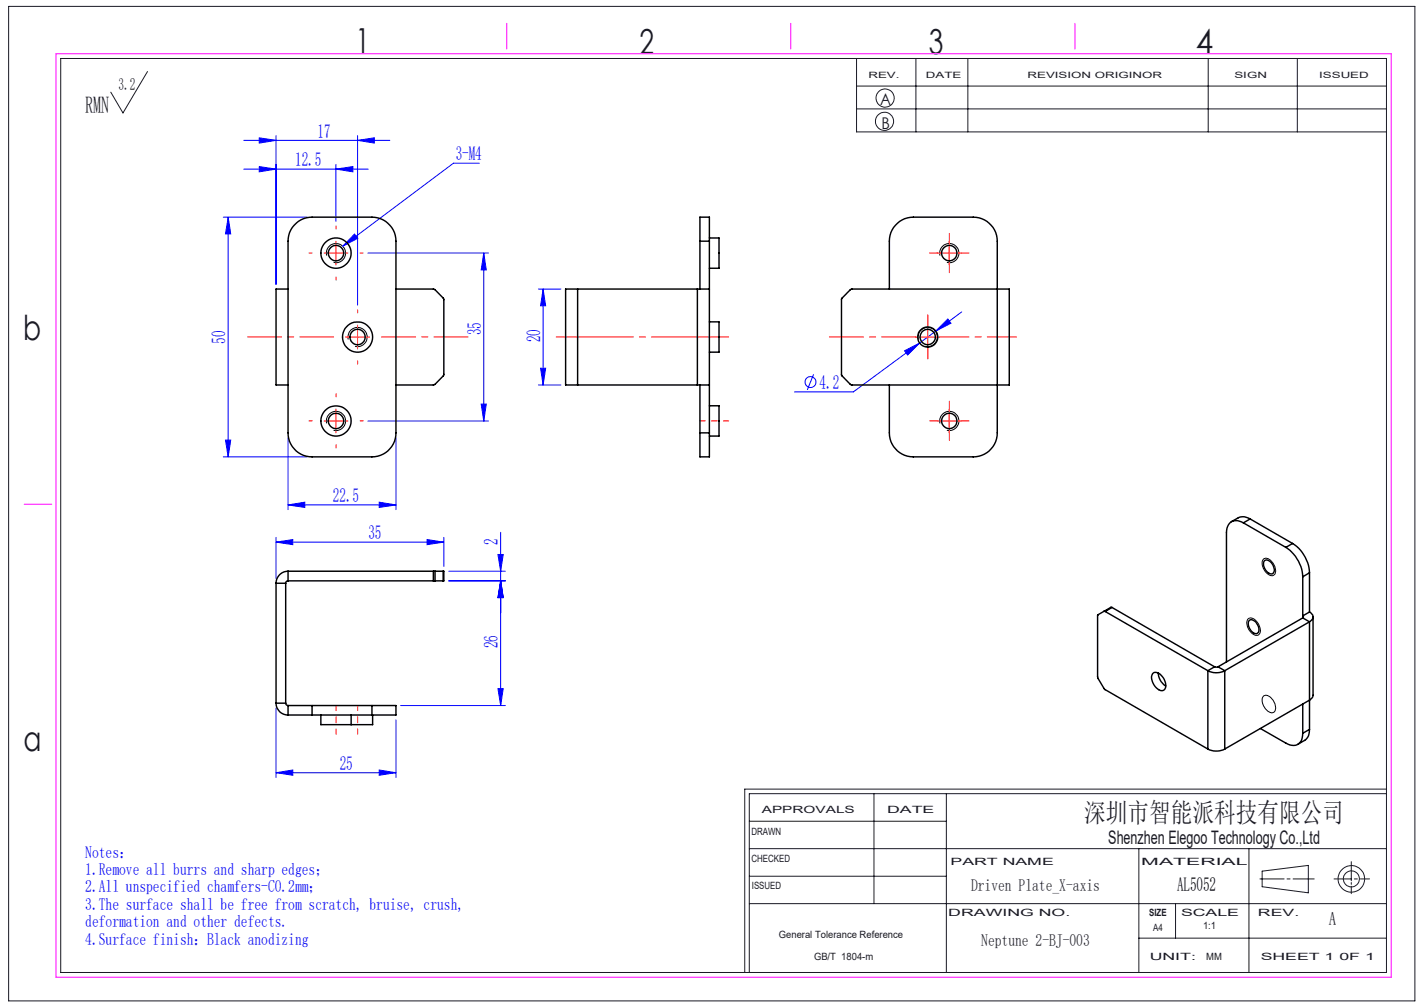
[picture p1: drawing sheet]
<svg xmlns="http://www.w3.org/2000/svg" width="297mm" height="210mm" viewBox="0 0 297 210" stroke-linecap="round" stroke-linejoin="round" font-family="sans-serif">
<g fill="none" stroke="#00f" stroke-width=".21">
<path d="M50.8 35.3h26M50.8 29.3h30.5M54.1 34.7l3.5 .6-3.5 .5zM54.1 28.7l3.5 .6-3.5 .5zM57.6 28.3v31M70.1 35.3l3.5-.6v1.1zM70.1 34.3v11.8M74.6 29.3l3.5-.6v1.1zM74.6 28.3v35.3M100 34h-5.4l-23.1 17.4M46.6 45.3h17.5M47.6 45.3l.5 3.5h-1.1z"/>
<path d="M47.6 45.3v50M73.9 48.8l.7 .9-3.1 1.7zM76.7 52.8h25.2M100.9 52.8l.5 3.5h-1zM100.9 52.8v35M112.3 60.3h4.7M112.7 76.8h1.1l-.5 3.5zM113.3 60.3l.5 3.5h-1.1zM113.3 60.3v20M169.7 78.1l-1.3 3.2M188.7 73.2l3.1-1.7-2.5 2.5zM191.8 71.5l-13.8 10.2h-12.3"/>
<path d="M197.7 66.5l.6 .9-3.1 1.6zM200.6 65l-8.8 6.5M46.6 95.3h17.5M47 91.8h1.1l-.5 3.5zM60.1 91.3v15M76.7 87.8h25.2M82.6 91.3v15M100.4 84.3h1l-.5 3.5zM112.3 80.3h4.7M57.6 113.1l3.5-.6v1.1zM57.6 112.1v8.5M57.6 113.1h35"/>
<path d="M60.1 105.3l3.5-.6v1.1zM60.1 105.3h22.5M79.1 104.7l3.5 .6-3.5 .5zM89.1 112.5l3.5 .6-3.5 .5zM92.6 112.1v6M93.6 119.1h11.8M103.9 115.6h1.1l-.6 3.5zM104.4 111v36.1M93.6 121.1h11.8M104.4 121.1l.6 3.5h-1.1zM57.6 147.6v14.5M82.6 150.1v12"/>
<path d="M83.6 147.1h21.8M103.9 143.6h1.1l-.6 3.5zM57.6 161.1l3.5-.5v1.1zM57.6 161.1h25M79.1 160.6l3.5 .5-3.5 .6z"/>
<circle cx="169" cy="79.7" r="1.14"/>
</g>
<g fill="none" stroke="#191924" stroke-width=".21">
<path d="M1.8 1.3h293.3v207.4h-293.3zM12.7 12.2h276.5v190.6h-276.5zM30.8 14.9l-5.2 8.7-2.5-4.4M178.6 12.2v15.3h110.6M178.6 17.9h110.6M191 12.2v15.3M201.9 12.2v15.3M252 12.2v15.3M270.6 12.2v15.3M178.6 22.7h110.6M156.3 177h132.9M156.3 171.3h41.1"/>
<path d="M182.3 165.5v22.9M197.4 165.5v37.3M237.5 177v25.8M260.5 177v25.8M281.8 179.7v4M289.2 165.5h-132.9v37.3M289.2 164.6h-133.9v38.2M156.3 188.4h132.9M156.3 182.7h41.1M237.5 195.6h51.7M245.2 188.4v7.2M262.8 183.3h5"/>
<path d="M263.2 181.7l9.7-1.2v5.7l-9.7-1.3zM268.4 183.3h.7M269.7 183.3h4.4M278.2 183.3h3.6M281.8 184v.4M281.8 184.8v1.6M282.5 183.3h.6M283.7 183.3h1.9"/>
<circle cx="184.5" cy="25.3" r="1.9"/>
<circle cx="184.6" cy="20.4" r="1.89"/>
<circle cx="281.9" cy="183.3" r="1.68"/>
<circle cx="281.9" cy="183.3" r="2.77"/>
</g>
<path d="M68.2 53.3a2 2 0 0 1 1.7-2.5 2 2 0 0 1 2.2 2.1 2 2 0 0 1-2.5 1.8M196.1 53.3a1.99 1.99 0 0 1 1.7-2.5 1.99 1.99 0 0 1 2.2 2.2 1.99 1.99 0 0 1-2.5 1.7M72.6 70.8a2 2 0 0 1 1.8-2.5 2 2 0 0 1 2.2 2.1 2 2 0 0 1-2.6 1.8M191.6 70.8a2 2 0 0 1 1.7-2.5 2 2 0 0 1 2.2 2.1 2 2 0 0 1-2.5 1.8M68.2 88.3a1.99 1.99 0 0 1 1.7-2.5 1.99 1.99 0 0 1 2.2 2.2 1.99 1.99 0 0 1-2.5 1.7M196.1 88.3a1.98 1.98 0 0 1 1.7-2.5 1.98 1.98 0 0 1 2.2 2.2 1.98 1.98 0 0 1-2.5 1.7M263.5 116.6a1.75 1.75 0 0 1 2.2 1.3 1.38 1.38 0 0 1-.4 2.2 2.62 2.62 0 0 1-1.8-3.4zM260.4 129a2.11 2.11 0 0 1 2.4 1.9 1.02 1.02 0 0 1 0 1.1 1.02 1.02 0 0 1-1 .5 2.73 2.73 0 0 1-1.6-3.4zM263.5 145.2a1.75 1.75 0 0 1 2.2 1.3 1.38 1.38 0 0 1-.4 2.2 2.62 2.62 0 0 1-1.8-3.4z" fill="none" stroke="#000" stroke-width=".21"/>
<path d="M152 87.8h-6M70.1 153.1v-6M74.6 153.1v-6" fill="none" stroke="#f00" stroke-width=".21" stroke-dasharray="30.5 1.3 1.3 1.3" stroke-dashoffset="29.4"/>
<path d="M152 70.3h-36" fill="none" stroke="#f00" stroke-width=".21" stroke-dasharray="30.5 1.3 1.3 1.3" stroke-dashoffset="14.4"/>
<path d="M11.7 11.2h278.5v192.6h-278.5zM105.7 4.9v5.3M164.9 4.9v5.3M224.2 4.9v5.3M5 105.2h5.8" fill="none" stroke="#f0f" stroke-width=".21"/>
<g fill="none" stroke="#f00" stroke-width=".21" stroke-dasharray="30.5 1.3 1.3 1.3">
<path d="M65.1 52.8h-.7M70.1 47.8v-.7M70.1 57.8v.6M75.1 52.8h.6M195.5 52.8h-1.6M198 50.3v-1.6M198 55.3v1.6M200.5 52.8h1.6M74.6 65.3v-.7M74.6 75.3v.6M193.5 67.8v-2.1M193.5 72.8v2.1"/>
<path d="M65.1 87.8h-.7M70.1 82.8v-.7M70.1 92.8v.6M75.1 87.8h.6M195.5 87.8h-1.6M198 85.3v-1.6M198 90.3v1.6M200.5 87.8h1.6"/>
</g>
<path d="M69.6 70.3h-17.9M79.6 70.3h18M191 70.3h-18" fill="none" stroke="#f00" stroke-width=".21" stroke-dasharray="30.5 1.3 1.3 1.3" stroke-dashoffset="23.4"/>
<path d="M196 70.3h16" fill="none" stroke="#f00" stroke-width=".21" stroke-dasharray="30.5 1.3 1.3 1.3" stroke-dashoffset="24.4"/>
<path d="M67.6 52.8h5M70.1 50.3v5M195.5 52.8h5M198 50.3v5M72.1 70.3h5M74.6 67.8v5M191 70.3h5M193.5 67.8v5M67.6 87.8h5M70.1 85.3v5M195.5 87.8h5M198 85.3v5" fill="none" stroke="#f00" stroke-width=".21"/>
<g fill="#00f">
<path d="M73.9 48.8l.7 .9-3.1 1.7z"/>
<path d="M195.2 69l3.1-1.6-.6-.9zM188.7 73.2l.6 .8 2.5-2.5zM60.1 105.3l3.5-.6v1.1zM79.1 104.7l3.5 .6-3.5 .5z"/>
<path d="M104.4 121.1l.6 3.5h-1.1zM103.9 143.6h1.1l-.6 3.5zM103.9 115.6h1.1l-.6 3.5zM104.4 121.1l.6 3.5h-1.1z"/>
<path d="M47.6 45.3l.5 3.5h-1.1zM47 91.8h1.1l-.5 3.5zM100.9 52.8l.5 3.5h-1zM100.4 84.3h1l-.5 3.5z"/>
<path d="M113.3 60.3l.5 3.5h-1.1zM112.7 76.8h1.1l-.5 3.5z"/>
<path d="M57.6 161.1l3.5-.5v1.1zM79.1 160.6l3.5 .5-3.5 .6zM57.6 113.1l3.5-.6v1.1zM89.1 112.5l3.5 .6-3.5 .5z"/>
<path d="M54.1 34.7l3.5 .6-3.5 .5zM70.1 35.3l3.5-.6v1.1zM54.1 28.7l3.5 .6-3.5 .5zM74.6 29.3l3.5-.6v1.1z"/>
</g>
<g fill="none" stroke="#000" stroke-width=".3">
<path d="M61.8 46.6a4.7 4.7 0 0 1 3.3-1.3h12.5a5 5 0 0 1 5 5v40a5 5 0 0 1-5 5h-12.5a5 5 0 0 1-5-5v-40.6a4.8 4.8 0 0 1 1.7-3.1zM146 50.3v-5h2v5M146 50.3v10M146 50.3h2M148 49.6h2v6.3h-2M148 50.3v40M60.1 60.3h-2.5v20h2.5M82.6 60.3h7.9l2.1 2.1-.1 15.9-2 2h-7.9M120.5 60.3h-2.5v20h2.5M120.5 60.3h25M120.5 60.3v20M145.5 60.3h2.5"/>
<path d="M145.5 60.3v20M148 67.1h2v6.3h-2M177.4 60.4l33.1-.1v20l-33.1-.1-1.9-2v-15.8zM185.5 60.3v-10a5 5 0 0 1 5-5h12.5a5 5 0 0 1 5 5v40a5 5 0 0 1-5 5h-12.5a5 5 0 0 1-5-5v-10M120.5 80.3h25M145.5 80.3h2.5M146 90.3v5h2v-5M146 90.3h2M146 80.3v10M148 84.6h2v6.3h-2M60.1 119.1a2.51 2.51 0 0 0-2.5 2.5M60.1 119.1v2"/>
<path d="M60.1 119.1h30.3M90.4 119.1h.3M90.4 119.1v2M90.7 119.1h1.7M90.7 119.1v2M92.4 119.1h.2v2h-.2M92.4 119.1v2M259.3 109a2.09 2.09 0 0 0-3.4 1.2l-.1 27.8M259.3 109l8.9 5.2M260.7 108.2l-1.2-.4h-.8l-1.9 1M260.7 108.2l-1.4 .8M260.7 108.2l8.9 5.1"/>
<path d="M263.7 117a1.11 1.11 0 0 1 1.6 .6 1.44 1.44 0 0 1 0 2.1 2.04 2.04 0 0 1-1.6-2.7zM268.2 114.2a8 8 0 0 1 3.5 6.1M269.6 113.3a7.8 7.8 0 0 1 3.5 6.1M269.6 113.3l-1.4 .9M273.1 119.4v8.2M273.1 119.4l-1.4 .9M57.6 121.6v25M57.6 121.6h2M59.6 121.6v25M60.1 121.1l-.4 .2-.1 .3M60.1 121.1h30.3M90.4 121.1h.3"/>
<path d="M90.7 121.1h1.7M230.3 127.5l-1.4 .9v12.8l1.4 2.4 21.6 12.6M230.3 127.5h.2M230.5 127.5l21.4 12.4M231.9 126.7l-.2-.1-1.4 .9M231.9 126.7l-1.4 .8M231.9 126.7l21.4 12.4M251.9 139.9a3.8 3.8 0 0 0 3.5 0M251.9 139.9v16.3M253.3 139.1h.7M253.3 139.1l-1.4 .8M254 139.1l1.4 .8"/>
<path d="M255.4 139.9v16.3M260.5 129.5a1.18 1.18 0 0 1 1.8 .8 1.11 1.11 0 0 1-.4 1.8 2.12 2.12 0 0 1-1.4-2.6zM271.7 128.9l-17.7 10.2M271.7 128.9l1.4 .8M271.7 120.3v8.6M273.1 127.6a1.07 1.07 0 0 1 .8 1 1.07 1.07 0 0 1-.8 1.1M273.1 127.6l-1.4 .8 .2 .2-.2 .3M273.1 129.7l-17.7 10.2M273.1 129.7v22.4M273.9 128.6l-.1 16.7-.7 .7-17.7 10.2M57.6 146.6a2.51 2.51 0 0 0 2.5 2.5M57.6 146.6h2"/>
<path d="M59.6 146.6l.1 .4 .4 .1M60.1 147.1h5M60.1 149.1h5M60.1 147.1v2M65.1 147.1v2M65.1 147.1h12.5M65.1 149.1h12.5M66.9 149.1v2h6.3M73.2 149.1v2M77.6 147.1h5v2h-5M77.6 147.1v2M77.7 149.1v2h-4.5"/>
<path d="M240.5 140.4a1.46 1.46 0 0 1 1.9 .7 2.06 2.06 0 0 1 .3 2.9 2.35 2.35 0 0 1-2.5-2.2v-.7zM241.6 140.4a3.3 3.3 0 0 0 1.5 2.6M251.9 156.2a3.8 3.8 0 0 0 3.5 0M262.9 151.9l5.3 3.1a2.14 2.14 0 0 0 2.5 .2 2.14 2.14 0 0 0 1-2.3M271.7 146.8v6.1M273.1 152.1l-.2 1.3-.4 .7-1.8 1.1M273.1 152.1l-1.4 .8"/>
<circle cx="70.1" cy="52.8" r="3.2"/>
<circle cx="70.1" cy="52.8" r="1.6"/>
<circle cx="198" cy="52.8" r="1.6"/>
<circle cx="74.6" cy="70.3" r="3.2"/>
<circle cx="74.6" cy="70.3" r="1.6"/>
<circle cx="193.5" cy="70.3" r="2.1"/>
<circle cx="193.5" cy="70.3" r="1.59"/>
<circle cx="70.1" cy="87.8" r="3.2"/>
<circle cx="70.1" cy="87.8" r="1.6"/>
<circle cx="198" cy="87.8" r="1.6"/>
</g>
<g font-size="7.2" fill="#191924">
<text x="74.1" y="11">1</text>
<text x="133.4" y="11.2">2</text>
<text x="193.7" y="11.3">3</text>
<text x="249.4" y="11.3">4</text>
<text x="4.8" y="70.9">b</text>
<text x="4.9" y="156.5">a</text>
</g>
<text font-size="5.6" fill="#191924" x="226.2" y="171.5">深圳市智能派科技有限公司</text>
<text font-size="4.9" fill="#191924" x="17.8" y="23.5">RMN</text>
<g font-size="4.1" fill="#00f">
<text x="66.2" y="28.7">17</text>
<text x="61.6" y="34.7">12.5</text>
<text x="95.1" y="33.4">3-M4</text>
<text x="47" y="71.7" transform="rotate(-90 47 71.7)">50</text>
<text x="100.3" y="69.9" transform="rotate(-90 100.3 69.9)">35</text>
<text x="112.7" y="71.4" transform="rotate(-90 112.7 71.4)">20</text>
<text x="170.9" y="81.1">4.2</text>
<text x="69.4" y="104.7">22.5</text>
<text x="76.8" y="112.5">35</text>
<text x="103.9" y="113.7" transform="rotate(-90 103.9 113.7)">2</text>
<text x="103.9" y="135.2" transform="rotate(-90 103.9 135.2)">26</text>
<text x="70.9" y="160.5">25</text>
</g>
<text font-size="4.1" x="245.5" y="185.9">AL5052</text>
<g font-size="3.9" fill="#191924">
<text x="231.2" y="176">Shenzhen Elegoo Technology Co.,Ltd</text>
<text x="277.2" y="193">A</text>
</g>
<g font-size="3.5" fill="#191924">
<text x="24.7" y="18.7">3.2</text>
<text x="202.5" y="185.9">Driven Plate_X-axis</text>
<text x="204.7" y="197.2">Neptune 2-BJ-003</text>
</g>
<g font-size="3.5" fill="#00f">
<text x="17.8" y="178.8">Notes：</text>
<text x="17.8" y="182.5">1.Remove all burrs and sharp edges；</text>
<text x="17.8" y="186.1">2.All unspecified chamfers-C0.2mm；</text>
<text x="17.8" y="189.7">3.The surface shall be free from scratch, bruise, crush,</text>
<text x="17.8" y="193.4">deformation and other defects.</text>
<text x="17.8" y="197">4.Surface finish：Black anodizing</text>
</g>
<g font-size="3.4" fill="#191924">
<text x="183.6" y="22">A</text>
<text x="183.8" y="27">B</text>
</g>
<g font-size="2.1" fill="#191924">
<text x="158.9" y="169.5">APPROVALS</text>
<text x="185" y="169.5">DATE</text>
<text x="156.7" y="174.2">DRAWN</text>
<text x="156.7" y="179.7">CHECKED</text>
<text x="156.8" y="185.4">ISSUED</text>
<text x="198.2" y="180.4">PART NAME</text>
<text x="238" y="180.4">MATERIAL</text>
<text x="197.8" y="191">DRAWING NO.</text>
<text x="239.7" y="191">SIZE</text>
<text x="246.3" y="191">SCALE</text>
<text x="262.4" y="191">REV.</text>
<text x="162.4" y="195.6">General Tolerance Reference</text>
<text x="240.5" y="194.1">A4</text>
<text x="250.9" y="193.8">1:1</text>
<text x="169.8" y="200.2">GB/T 1804-m</text>
<text x="239.8" y="200.2">UNIT:</text>
<text x="251.6" y="200.2">MM</text>
<text x="262.9" y="200.2">SHEET 1 0F 1</text>
</g>
<g font-size="1.8" fill="#191924">
<text x="181.1" y="16.3">REV.</text>
<text x="193.1" y="16.3">DATE</text>
<text x="214.3" y="16.3">REVISION ORIGINOR</text>
<text x="257.5" y="16.3">SIGN</text>
<text x="275.1" y="16.3">ISSUED</text>
</g>
</svg>
